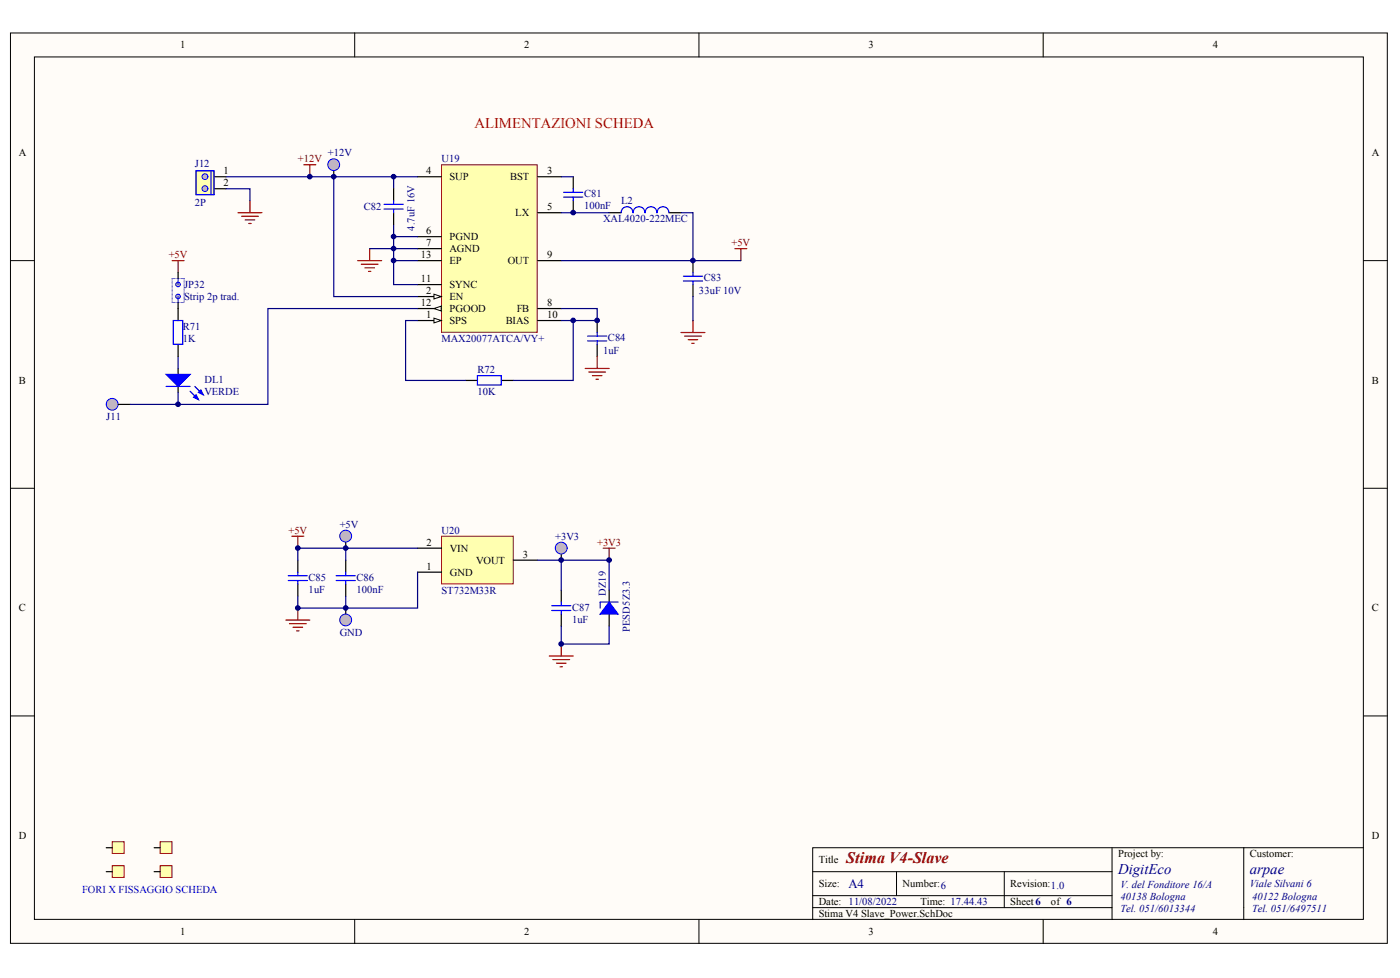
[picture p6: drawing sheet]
<svg xmlns="http://www.w3.org/2000/svg" width="288mm" height="201mm" viewBox="0 0 288 201" stroke-linecap="round" stroke-linejoin="round" font-family="sans-serif">
<g fill="#fffcf8" stroke="#000" stroke-width=".21">
<path d="M2.2 6.8h283.1v187.2h-283.1z"/>
<path d="M7.1 11.7h273.2v177.3h-273.2z"/>
</g>
<g fill="none" stroke="#000" stroke-width=".21">
<path d="M72.9 6.8v4.9M143.7 6.8v4.9M214.5 6.8v4.9M2.2 53.6h4.9M280.4 53.6h4.9M2.2 100.4h4.9M280.4 100.4h4.9M2.2 147.2h4.9M280.4 147.2h4.9M167.1 179.2h61.6M184.3 179.2v5M206.5 179.2v7.4"/>
<path d="M228.7 174.3v12.3M255.7 174.3h-88.6v14.8M280.4 174.3h-24.7v14.8M72.9 189.1v4.9M143.7 189.1v4.9M167.1 186.6h61.6v2.5M167.1 184.2h61.6M214.5 189.1v4.9"/>
</g>
<path d="M90.8 33.9h19.7v34.4h-19.7z" fill="#ffffb0" stroke="#800000" stroke-width=".21"/>
<path d="M85.9 36.3h4.8M85.9 58.5h4.8M85.9 61h4.8" fill="none" stroke="#000" stroke-width=".25"/>
<path d="M89.2 60.5l1.5 .5-1.5 .5z" fill="#fffcf8" stroke="#000" stroke-width=".21"/>
<path d="M85.9 63.4h4.8" fill="none" stroke="#000" stroke-width=".25"/>
<path d="M89.2 63.4l1.5-.5v1z" fill="#fffcf8" stroke="#000" stroke-width=".21"/>
<path d="M85.9 65.9h4.8" fill="none" stroke="#000" stroke-width=".25"/>
<path d="M89.2 65.4l1.5 .5-1.5 .5z" fill="#fffcf8" stroke="#000" stroke-width=".21"/>
<path d="M68.6 35.1v1.2M110.6 36.3h4.8M85.9 48.7h4.8M85.9 51.1h4.8M85.9 53.6h4.8M110.6 43.7h4.8M110.6 53.6h4.8M110.6 63.4h4.8M110.6 65.9h4.8" fill="none" stroke="#000" stroke-width=".25"/>
<circle cx="68.6" cy="33.9" r="1.21" fill="#c0c0c0" stroke="#00f" stroke-width=".21"/>
<path d="M117.9 36.3v2.5M117.9 41.3v2.4M125.3 43.7h2.4M137.6 43.7h2.4M142.5 53.6v2.5M142.5 58.5v2.5M36.6 75.8v1.2M36.6 79.5v1.2M122.8 65.9v2.5M122.8 70.8v2.5" fill="none" stroke="#000" stroke-width=".25"/>
<g fill="none" stroke="#00f" stroke-width=".25">
<path d="M115.9 39.5h3.9M117.9 38.8v.7M115.9 40.5h3.9M117.9 40.5v.8M137.5 43.7a1.23 1.23 0 0 0-1.2-1.2 1.23 1.23 0 0 0-1.2 1.2 1.23 1.23 0 0 0-1.3-1.2 1.23 1.23 0 0 0-1.2 1.2 1.23 1.23 0 0 0-1.2-1.2 1.23 1.23 0 0 0-1.2 1.2 1.22 1.22 0 0 0-1.3-1.2 1.22 1.22 0 0 0-1.2 1.2M140.5 57.8h4M140.5 56.8h4M142.5 56.1v.7M142.5 57.8v.7M34.2 79.5h4.9M40.1 79.5l1.7 1.7M120.8 69.1h4"/>
<path d="M120.8 70.1h4M122.8 68.4v.7M122.8 70.1v.7M39.1 80.4l1.7 1.8"/>
</g>
<g fill="none" stroke="#800000" stroke-width=".25">
<path d="M73.6 53.6h4.9M74.3 54.3h3.4M75 55.1h2M75.8 55.8h.5M76 51.1v2.5M120.3 75.8h5M121.1 76.5h3.4M121.8 77.2h2M122.5 78h.5M122.8 73.3v2.5M140 68.4h4.9M140.8 69.1h3.4"/>
<path d="M141.5 69.8h2M142.2 70.6h.5M142.5 65.9v2.5"/>
</g>
<g fill="#00f" stroke="#00f" stroke-width=".25">
<path d="M34.2 77h4.9l-2.5 2.5z"/>
<path d="M40.3 81.2l.5 1-1-.5z"/>
<path d="M41.3 80.2l.5 1-1-.5z"/>
</g>
<path d="M90.8 110.2h14.7v9.9h-14.7z" fill="#ffffb0" stroke="#800000" stroke-width=".21"/>
<path d="M61.2 115.2v2.4M71.1 115.2v2.4M85.9 117.6h4.9M85.9 112.7h4.9M105.6 115.2h4.9M61.2 120.1v2.5M71.1 120.1v2.5M115.4 121.3v2.5M115.4 126.3v2.4M125.3 121.3v2.5M125.3 126.3v2.4" fill="none" stroke="#000" stroke-width=".25"/>
<path d="M125.3 123.8l1.8 2.5h-3.7z" fill="#00f" stroke="#00f" stroke-width=".25"/>
<g fill="none" stroke="#00f" stroke-width=".25">
<path d="M59.3 119.4h3.9M59.3 118.4h3.9M61.2 117.6v.8M61.2 119.4v.7M69.1 119.4h4M69.1 118.4h4M71.1 117.6v.8M71.1 119.4v.7M113.4 125.5h4M113.4 124.5h4M115.4 123.8v.7M115.4 125.5v.8"/>
<path d="M127.1 123.8h-3.7v1.2"/>
</g>
<path d="M58.8 127.5h4.9M59.5 128.2h3.5M60.3 129h1.9M61 129.7h.5M61.2 125v2.5M112.9 134.9h5M113.7 135.6h3.4M114.4 136.4h2M115.2 137.1h.5M115.4 132.4v2.5" fill="none" stroke="#800000" stroke-width=".25"/>
<circle cx="23.1" cy="83.1" r="1.21" fill="#c0c0c0" stroke="#00f" stroke-width=".21"/>
<path d="M24.3 83.1h2.5" fill="none" stroke="#000" stroke-width=".25"/>
<path d="M62.5 33.9h2.4M63.7 33.9v2.4M35.4 53.6h2.5M36.6 53.6v2.5M151.1 51.1h2.5M152.3 51.1v2.5M60 110.2h2.5M61.2 110.2v2.5M124 112.7h2.5M125.3 112.7v2.5" fill="none" stroke="#800000" stroke-width=".25"/>
<path d="M35.4 57.3h2.5v4.9h-2.5z" fill="none" stroke="#00f" stroke-width=".21"/>
<g fill="#c0c0c0" stroke="#00f" stroke-width=".21">
<circle cx="36.6" cy="58.5" r=".47"/>
<circle cx="36.6" cy="61" r=".47"/>
</g>
<path d="M36.6 57.3v1.2M36.6 61v1.2" fill="none" stroke="#00f" stroke-width=".21"/>
<path d="M36.6 56.1v1.2M36.6 62.2v1.2M71.1 125v1.3" fill="none" stroke="#000" stroke-width=".25"/>
<circle cx="71.1" cy="127.5" r="1.21" fill="#c0c0c0" stroke="#00f" stroke-width=".21"/>
<path d="M71.1 111.5v1.2" fill="none" stroke="#000" stroke-width=".25"/>
<circle cx="71.1" cy="110.2" r="1.21" fill="#c0c0c0" stroke="#00f" stroke-width=".21"/>
<path d="M115.4 113.9v1.3" fill="none" stroke="#000" stroke-width=".25"/>
<circle cx="115.4" cy="112.7" r="1.21" fill="#c0c0c0" stroke="#00f" stroke-width=".21"/>
<path d="M95.7 78.2h2.5M103.1 78.2h2.5" fill="none" stroke="#000" stroke-width=".25"/>
<path d="M98.2 77.2h4.9v2h-4.9z" fill="none" stroke="#00f" stroke-width=".25"/>
<g fill="none" stroke="#000080" stroke-width=".25">
<path d="M63.7 36.3h22.2M68.6 36.3v24.7h17.3M80.9 36.3v2.5M115.4 36.3h2.5M76 51.1h9.9M80.9 53.6v4.9h5M80.9 53.6h5M80.9 46.2v2.5h5M80.9 51.1v2.5M115.4 53.6h36.9M115.4 43.7h9.9M140 43.7h2.5v9.9"/>
<path d="M36.6 73.3v2.5M85.9 63.4h-30.8v19.7h-28.3M85.9 65.9h-2.5v12.3h12.3M115.4 63.4h7.4v2.5h-7.4M117.9 65.9v12.3h-12.3M142.5 61v4.9M36.6 80.7v2.4M71.1 112.7v2.5M115.4 115.2v6.1M71.1 122.6v2.4"/>
</g>
<path d="M23.1 173.1h2.4v2.4h-2.4z" fill="#ffffb0" stroke="#800000" stroke-width=".21"/>
<path d="M21.8 174.3h1.3" fill="none" stroke="#000" stroke-width=".25"/>
<path d="M23.1 178h2.4v2.4h-2.4z" fill="#ffffb0" stroke="#800000" stroke-width=".21"/>
<path d="M21.8 179.2h1.3" fill="none" stroke="#000" stroke-width=".25"/>
<path d="M32.9 173.1h2.5v2.4h-2.5z" fill="#ffffb0" stroke="#800000" stroke-width=".21"/>
<path d="M31.7 174.3h1.2" fill="none" stroke="#000" stroke-width=".25"/>
<path d="M32.9 178h2.5v2.4h-2.5z" fill="#ffffb0" stroke="#800000" stroke-width=".21"/>
<path d="M44 36.3h2.5M44 38.8h2.5M36.6 63.4v2.5M36.6 70.8v2.5M31.7 179.2h1.2" fill="none" stroke="#000" stroke-width=".25"/>
<path d="M80.9 48.7v2.4M85.9 117.6v7.4h-24.7v-2.4M85.9 112.7h-24.7v2.5M110.5 115.2h14.8v6.1M115.4 128.7v3.7h9.9v-3.7" fill="none" stroke="#000080" stroke-width=".25"/>
<path d="M35.6 65.9h2v4.9h-2z" fill="none" stroke="#00f" stroke-width=".25"/>
<path d="M40.3 35.1h3.7v4.9h-3.7z" fill="#ffffb0" stroke="#800000" stroke-width=".21"/>
<g fill="#c0c0c0" stroke="#00f" stroke-width=".21">
<circle cx="42.2" cy="36.3" r=".6"/>
<circle cx="42.2" cy="38.8" r=".6"/>
</g>
<path d="M40.3 35.1h3.7v4.9h-3.7zM43.4 35.1v4.9M79 43h3.9M79 42h3.9M80.9 41.3v.7M80.9 43v.7" fill="none" stroke="#00f" stroke-width=".25"/>
<path d="M46.5 38.8h4.9v2.5M46.5 36.3h17.2" fill="none" stroke="#000080" stroke-width=".25"/>
<path d="M48.9 43.7h5M49.7 44.5h3.4M50.4 45.2h2M51.1 46h.5M51.4 41.3v2.4" fill="none" stroke="#800000" stroke-width=".25"/>
<path d="M80.9 38.8v2.5M80.9 43.7v2.5" fill="none" stroke="#000" stroke-width=".25"/>
<g fill="#000080" stroke="#000080" stroke-width=".21">
<circle cx="36.6" cy="83.1" r=".47"/>
<circle cx="61.2" cy="125" r=".47"/>
<circle cx="61.2" cy="112.7" r=".47"/>
<circle cx="63.7" cy="36.3" r=".47"/>
<circle cx="68.6" cy="36.3" r=".47"/>
<circle cx="71.1" cy="125" r=".47"/>
<circle cx="71.1" cy="112.7" r=".47"/>
<circle cx="80.9" cy="53.6" r=".47"/>
<circle cx="80.9" cy="51.1" r=".47"/>
<circle cx="80.9" cy="48.6" r=".47"/>
<circle cx="80.9" cy="36.3" r=".47"/>
<circle cx="115.4" cy="132.4" r=".47"/>
<circle cx="115.4" cy="115.1" r=".47"/>
<circle cx="117.9" cy="65.9" r=".47"/>
<circle cx="117.9" cy="43.7" r=".47"/>
<circle cx="122.8" cy="65.9" r=".47"/>
<circle cx="125.2" cy="115.1" r=".47"/>
<circle cx="142.5" cy="53.6" r=".47"/>
</g>
<text font-size="3.3" fill="#800000" x="174" y="177.5">Stima V4-Slave</text>
<text font-size="3" fill="#f00" x="97.6" y="26.4">ALIMENTAZIONI SCHEDA</text>
<g font-size="3" fill="#000080">
<text x="229.9" y="179.7">DigitEco</text>
<text x="257" y="179.7">arpae</text>
</g>
<text font-size="2.6" fill="#000080" x="174.5" y="182.6">A4</text>
<g font-size="2.2">
<text x="37" y="10">1</text>
<text x="107.8" y="10">2</text>
<text x="178.6" y="10">3</text>
<text x="249.4" y="10">4</text>
<text x="3.9" y="32.1">A</text>
<text x="46" y="35.9">1</text>
<text x="87.6" y="35.9">4</text>
<text x="112.5" y="35.9">3</text>
<text x="282.1" y="32.1">A</text>
<text x="46" y="38.3">2</text>
<text x="92.4" y="37.1">SUP</text>
<text x="104.9" y="37.1">BST</text>
<text x="106" y="44.5">LX</text>
<text x="112.5" y="43.3">5</text>
<text x="86.5" y="53.1">13</text>
<text x="87.6" y="48.2">6</text>
<text x="87.6" y="50.6">7</text>
<text x="92.4" y="49.4">PGND</text>
<text x="92.4" y="51.9">AGND</text>
<text x="112.5" y="53.1">9</text>
<text x="86.5" y="58">11</text>
<text x="92.4" y="59.3">SYNC</text>
<text x="92.4" y="54.3">EP</text>
<text x="104.4" y="54.3">OUT</text>
<text x="86.5" y="63">12</text>
<text x="87.6" y="60.5">2</text>
<text x="87.6" y="65.4">1</text>
<text x="92.4" y="61.7">EN</text>
<text x="92.4" y="64.2">PGOOD</text>
<text x="106.2" y="64.2">FB</text>
<text x="112.5" y="63">8</text>
<text x="112.5" y="65.4">10</text>
<text x="92.4" y="66.7">SPS</text>
<text x="104" y="66.7">BIAS</text>
<text x="3.9" y="78.9">B</text>
<text x="282.1" y="78.9">B</text>
<text x="87.7" y="112.2">2</text>
<text x="92.5" y="113.5">VIN</text>
<text x="87.7" y="117.2">1</text>
<text x="92.5" y="118.4">GND</text>
<text x="97.9" y="115.9">VOUT</text>
<text x="107.5" y="114.7">3</text>
<text x="3.9" y="125.7">C</text>
<text x="282.1" y="125.7">C</text>
<text x="3.9" y="172.5">D</text>
<text x="282.1" y="172.5">D</text>
<text x="168.3" y="177.5">Title</text>
<text x="229.9" y="176.3">Project by:</text>
<text x="257" y="176.3">Customer:</text>
<text x="168.3" y="182.4">Size:</text>
<text x="185.6" y="182.4">Number:6</text>
<text x="207.7" y="182.4">Revision:1.0</text>
<text x="168.3" y="186.1">Date: 11/08/2022</text>
<text x="168.3" y="188.6">Stima V4 Slave_Power.SchDoc</text>
<text x="189.3" y="186.1">Time: 17.44.43</text>
<text x="207.7" y="186.1">Sheet6</text>
<text x="216.1" y="186.1">of 6</text>
<text x="37" y="192.3">1</text>
<text x="107.8" y="192.3">2</text>
<text x="178.6" y="192.3">3</text>
<text x="249.4" y="192.3">4</text>
</g>
<g font-size="2.2" fill="#000080">
<text x="40.1" y="34.4">J12</text>
<text x="67.4" y="32.2">+12V</text>
<text x="90.8" y="33.4">U19</text>
<text x="120.1" y="40.5">C81</text>
<text x="40.1" y="42.3">2P</text>
<text x="74.8" y="43.3">C82</text>
<text x="120.1" y="43">100nF</text>
<text x="124" y="45.7">XAL4020-222MEC</text>
<text x="127.7" y="42">L2</text>
<text x="37.9" y="59.3">JP32</text>
<text x="144.7" y="57.8">C83</text>
<text x="37.9" y="61.7">Strip 2p trad.</text>
<text x="143.7" y="60.5">33uF 10V</text>
<text x="37.6" y="67.9">R71</text>
<text x="37.6" y="70.3">1K</text>
<text x="90.8" y="70.3">MAX20077ATCA/VY+</text>
<text x="125" y="70.1">C84</text>
<text x="98.2" y="76.8">R72</text>
<text x="124" y="72.8">1uF</text>
<text x="42" y="78.7">DL1</text>
<text x="42" y="81.2">VERDE</text>
<text x="98.2" y="81.2">10K</text>
<text x="21.8" y="86.4">J11</text>
<text x="69.9" y="108.5">+5V</text>
<text x="90.8" y="109.8">U20</text>
<text x="114.2" y="111">+3V3</text>
<text x="63.5" y="119.4">C85</text>
<text x="73.3" y="119.4">C86</text>
<text x="63.5" y="121.8">1uF</text>
<text x="73.3" y="121.8">100nF</text>
<text x="90.8" y="122.1">ST732M33R</text>
<text x="117.6" y="125.5">C87</text>
<text x="69.9" y="130.7">GND</text>
<text x="117.6" y="128">1uF</text>
<text x="230.4" y="182.7">V. del Fonditore 16/A</text>
<text x="230.4" y="185.1">40138 Bologna</text>
<text x="257" y="182.4">Viale Silvani 6</text>
<text x="257.5" y="185.1">40122 Bologna</text>
<text x="230.4" y="187.6">Tel. 051/6013344</text>
<text x="257.5" y="187.6">Tel. 051/6497511</text>
</g>
<g font-size="2.2" fill="#800000">
<text x="61.2" y="33.4">+12V</text>
<text x="34.7" y="53.1">+5V</text>
<text x="150.4" y="50.6">+5V</text>
<text x="59.3" y="109.8">+5V</text>
<text x="122.8" y="112.2">+3V3</text>
</g>
<text font-size="2.2" fill="#00f" x="16.9" y="183.7">FORI X FISSAGGIO SCHEDA</text>
<g font-size="2.1" fill="#000080">
<text x="85.2" y="47.4" transform="rotate(-90 85.2 47.4)">4.7uF 16V</text>
<text x="124.6" y="122.6" transform="rotate(-90 124.6 122.6)">DZ19</text>
<text x="129.5" y="130" transform="rotate(-90 129.5 130)">PESD5Z3.3</text>
</g>
</svg>
